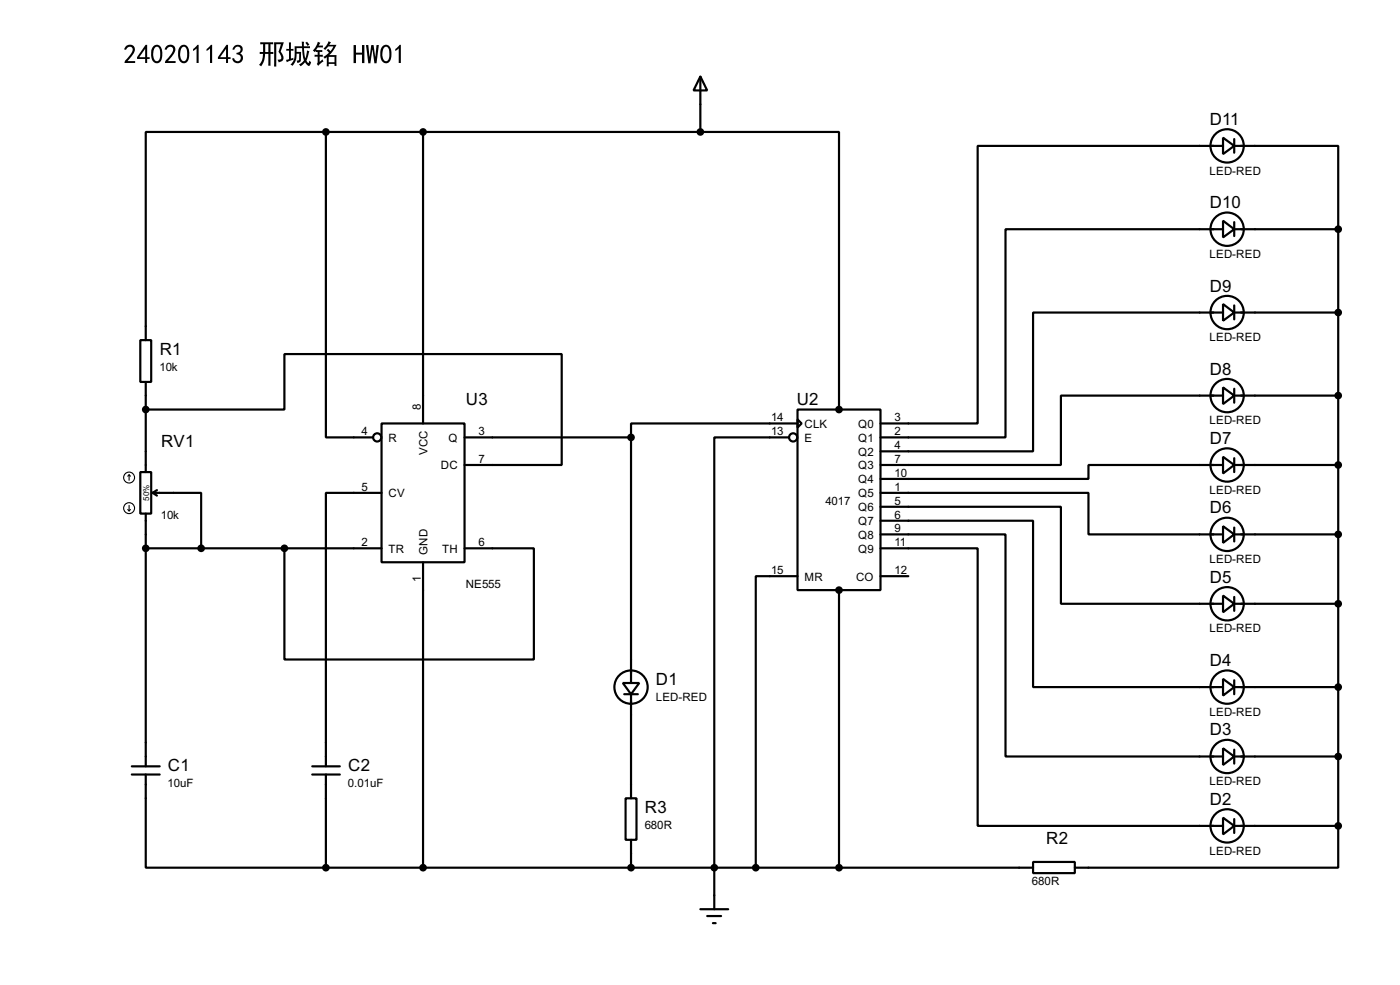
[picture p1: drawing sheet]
<svg xmlns="http://www.w3.org/2000/svg" width="256mm" height="180mm" viewBox="0 0 256 180" stroke-linecap="round" stroke-linejoin="round" font-family="sans-serif">
<g fill="none" stroke="#000" stroke-width=".4">
<path d="M128.3 14l1.3 2.6h-2.5zM128.3 14v10.2M59.7 24.2v55.9h8.7M59.7 24.2h-33v38.1M59.7 24.2h68.6M77.5 24.2v53.3M128.3 24.2h25.4v50.8M224.1 25.2l2 1.5-2 1.5zM224.1 26.7h-45v50.8h-17.8M226.1 26.7h19.1v15.3M226.1 25.5v2.5M224.1 55.7l2 1.5-2 1.5z"/>
<path d="M224.1 40.4l2 1.6-2 1.5zM224.1 57.2h-34.8v25.4h-28M224.1 42h-39.9v38.1h-22.9M226.1 57.2h19.1M226.1 42h19.1M226.1 40.7v2.5M226.1 55.9v2.6M245.2 42v109.2M25.7 62.3h2v7.6h-2zM26.7 75h25.4v-10.2h50.8v20.3h-17.8M26.7 69.9v16.5M69.9 77.5h15.2v25.4h-15.2z"/>
<path d="M146.1 75h15.2v33h-15.2zM146.1 76.8l.8 .7-.8 .8zM146.1 77.5h-30.5v2.6M224.1 70.9l2 1.5-2 1.6zM224.1 72.4h-29.7v12.7h-33.1M226.1 72.4h19.1M226.1 71.2v2.5M25.7 86.4h2v7.6h-2zM26.7 94v46.3M28 90.2h8.9v10.2M28 90.2l.8 .5M28.8 89.7l-.8 .5"/>
<path d="M69.9 90.2h-10.2v50.1M85.1 80.1h30.5M115.6 80.1v44.9M144.6 80.1h-13.7v86.3M161.3 97.8h22.9v40.7h39.9M161.3 92.8h33.1v17.7h29.7M161.3 95.3h28v30.5h34.8M161.3 90.2h38.1v7.6h24.7M224.1 96.3l2 1.5-2 1.6zM224.1 83.6l2 1.5-2 1.6zM224.1 85.1h-24.7v2.6h-38.1M226.1 97.8h19.1"/>
<path d="M226.1 85.1h19.1M226.1 83.9v2.5M226.1 96.6v2.5M26.7 100.4h43.2M52.1 100.4v20.3h45.7v-20.3h-12.7M77.5 102.9v55.9M146.1 105.5h-7.6v53.3M153.7 108v50.8M161.3 100.4h17.8v50.8h45M161.3 105.5h5.1M224.1 109l2 1.5-2 1.6zM226.1 110.5h19.1"/>
<path d="M226.1 109.3v2.5M114.1 125h3l-1.5 2.1zM114.4 127.1h2.5M115.6 127.1v19M224.1 137l2 1.5-2 1.5zM224.1 124.3l2 1.5-2 1.5zM226.1 138.5h19.1M226.1 125.8h19.1M226.1 124.5v2.6M226.1 137.2v2.6M24.2 141.8h5.1M24.2 140.3h5.1"/>
<path d="M26.7 141.8v17h33M57.2 141.8h5.1M57.2 140.3h5.1M59.7 158.8h129.6M59.7 141.8v17M114.6 146.1h2v7.6h-2zM115.6 153.7v5.1M189.3 157.8h7.6v2h-7.6zM224.1 149.7l2 1.5-2 1.5zM226.1 151.2h19.1M226.1 149.9v2.6M245.2 151.2v7.6h-48.3"/>
<path d="M128.3 166.4h5.1M129.6 167.7h2.5M130.6 169h.5"/>
<circle cx="224.8" cy="26.7" r="3.1"/>
<circle cx="224.8" cy="42" r="3.1"/>
<circle cx="224.8" cy="57.2" r="3.1"/>
<circle cx="224.8" cy="72.4" r="3.1"/>
<circle cx="69.1" cy="80.1" r=".75"/>
<circle cx="145.3" cy="80.1" r=".75"/>
<circle cx="224.8" cy="85.1" r="3.1"/>
<circle cx="224.8" cy="97.8" r="3.1"/>
<circle cx="224.8" cy="110.5" r="3.1"/>
<circle cx="115.6" cy="125.8" r="3.1"/>
<circle cx="224.8" cy="138.5" r="3.1"/>
<circle cx="224.8" cy="125.8" r="3.1"/>
<circle cx="224.8" cy="151.2" r="3.1"/>
</g>
<g fill="none" stroke="#000" stroke-width=".2">
<path d="M23.4 93.3l.3 .2M23.7 86.9l-.3 .3M23.7 86.9l.2 .3M23.7 86.9v1M23.7 92.5v1M23.9 93.3l-.2 .2"/>
<circle cx="23.6" cy="87.4" r="1"/>
<circle cx="23.6" cy="93" r="1"/>
</g>
<g fill="#000" stroke="#000" stroke-width=".4">
<circle cx="59.7" cy="24.2" r=".5"/>
<circle cx="77.5" cy="24.2" r=".5"/>
<circle cx="128.3" cy="24.2" r=".5"/>
<circle cx="245.1" cy="42" r=".5"/>
<circle cx="245.1" cy="57.2" r=".5"/>
<circle cx="26.7" cy="75" r=".5"/>
<circle cx="153.7" cy="75" r=".5"/>
<circle cx="245.1" cy="72.4" r=".5"/>
<circle cx="115.6" cy="80.1" r=".5"/>
<circle cx="245.1" cy="85.1" r=".5"/>
<circle cx="245.1" cy="97.8" r=".5"/>
<circle cx="26.7" cy="100.4" r=".5"/>
<circle cx="36.8" cy="100.4" r=".5"/>
<circle cx="52.1" cy="100.4" r=".5"/>
<circle cx="153.7" cy="108" r=".5"/>
<circle cx="245.1" cy="110.5" r=".5"/>
<circle cx="245.1" cy="125.8" r=".5"/>
<circle cx="245.1" cy="138.5" r=".5"/>
<circle cx="59.7" cy="158.8" r=".5"/>
<circle cx="77.5" cy="158.8" r=".5"/>
<circle cx="115.6" cy="158.8" r=".5"/>
<circle cx="130.8" cy="158.8" r=".5"/>
<circle cx="138.4" cy="158.8" r=".5"/>
<circle cx="153.7" cy="158.8" r=".5"/>
<circle cx="245.1" cy="151.2" r=".5"/>
</g>
<path d="M23.1 8.4a.97 .97 0 0 1 1.4 .1 .97 .97 0 0 1-.1 1.4l-1 1.3h1.4v.3h-2l.3-.6a3.6 3.6 0 0 0 1.2-1.9 .62 .62 0 0 0-.7-.4 .62 .62 0 0 0-.5 .5h-.4zM26.7 8.2h.3v2.3h.4v.3h-.4v.7h-.4v-.7h-1.5v-.3zM26.6 8.9l-1.1 1.6h1.1zM28 8.5a.92 .92 0 0 1 1.1-.2 .92 .92 0 0 1 .6 .9 2.25 2.25 0 0 1-.7 2.3 1.2 1.2 0 0 1-1.3-1.5 2.05 2.05 0 0 1 .3-1.5zM28.5 8.6a1.97 1.97 0 0 0 .1 2.6 .85 .85 0 0 0 .7-1.2 1.36 1.36 0 0 0-.5-1.5zM30.5 8.4a.97 .97 0 0 1 1.4 .1 .97 .97 0 0 1-.1 1.4l-1 1.3h1.4v.3h-2l.3-.6a3.6 3.6 0 0 0 1.2-1.9 .62 .62 0 0 0-.6-.4 .62 .62 0 0 0-.6 .5h-.4zM33 8.5a.92 .92 0 0 1 1-.2 .92 .92 0 0 1 .6 .9 2.25 2.25 0 0 1-.6 2.3 1.2 1.2 0 0 1-1.4-1.5 2.05 2.05 0 0 1 .4-1.5zM33.4 8.6a1.97 1.97 0 0 0 .1 2.6 .85 .85 0 0 0 .8-1.2 1.36 1.36 0 0 0-.6-1.5zM35.4 9l.8-.8h.2v3.3h-.4v-2.6l-.6 .4zM37.8 9l.8-.8h.3v3.3h-.4v-2.6l-.7 .4zM41.5 8.2h.3v2.3h.4v.3h-.4v.7h-.4v-.7h-1.5v-.3zM41.4 8.9l-1.1 1.6h1.1zM42.9 8.5a.88 .88 0 0 1 1.3-.1 .88 .88 0 0 1-.2 1.4 .98 .98 0 0 1 0 1.7 .98 .98 0 0 1-1.5-.8l.4-.1a.65 .65 0 0 0 .7 .6 .65 .65 0 0 0 .5-.8 .65 .65 0 0 0-.8-.5v-.2a.59 .59 0 0 0 .8-.5 .59 .59 0 0 0-.5-.7 .59 .59 0 0 0-.7 .6h-.3zM47.7 7.7h2.4v.4h-.6v1.4h.6v.4h-.6l.1 2.1h-.5l.1-2.1h-.6a3.6 3.6 0 0 1-.8 2.2l-.4-.2a2.6 2.6 0 0 0 .8-2h-.6v-.4h.6v-1.4h-.5zM50.2 7.7h1.8l-.3 1a.81 .81 0 0 0 .1 1.3 .87 .87 0 0 1 .1 .9 .87 .87 0 0 1-.8 .5l-.3-.5 .7-.1-.2-.8a.64 .64 0 0 1-.1-1l.3-.9h-.9v4.1h-.4zM48.6 8.1v1.4h.6v-1.4zM54 8.5h1.3v-.9h.4v.9h1.1v.3h-1.1l.2 1.9 .3-1.5 .5 .2-.6 1.7 .4 .4 .1-.4 .2 .2a.45 .45 0 0 1-.1 .7 .45 .45 0 0 1-.7-.4l-.1-.2-.8 .7-.3-.3 .2-.1a.94 .94 0 0 0 .5-1.5l-.2-1.4h-1v.7h.9l-.1 1.6-.2 .3-.4 .1-.2-.4 .5-.2v-1.1h-.5a2.96 2.96 0 0 1-.7 2.2l-.4-.2a3.6 3.6 0 0 0 .8-3.1zM52.9 7.8h.4v1.2l.5-.1v.4h-.5v1.4l.5-.1-.1 .3-1.2 .5-.1-.5 .5-.1v-1.5h-.5v-.4l.5 .1zM55.9 7.8l.3-.2 .5 .6-.4 .2zM60.2 7.6l.4 .1-.3 .5h1.3l-.7 1.2-.6 .7h1.3v2h-.3v-.4h-1.1v.4h-.3v-1.7l-.4 .3-.3-.3 1.1-.7-.5-.5 .2-.1 .1-.2 .4 .5 .6-.9h-1l-.5 .7-.3-.3 .5-.6zM58.2 7.6l.5 .2-.3 .5h.8v.4h-.6a.62 .62 0 0 0-.7 .5h1.1v.3h-.4v.5h.5v.4h-.5v.9l.5-.4 .2 .4-1 .7-.3-.3 .2-.3v-1h-.6v-.4h.6v-.5h-.4v-.2l-.2 .2-.3-.3 .6-.7zM60.2 10.4v1h1.1v-1zM64.8 8.2h.4v1.4h1.1v-1.4h.5v3.3h-.5v-1.5h-1.1v1.5h-.4zM67 8.2h.5l.2 2.1 .3-2.1h.4l.3 2.1 .3-2.1h.4l-.4 3.4h-.4l-.4-2.5-.3 2.5h-.4zM70 8.5a.92 .92 0 0 1 1.1-.2 .92 .92 0 0 1 .6 .9 2.25 2.25 0 0 1-.7 2.3 1.2 1.2 0 0 1-1.3-1.5 2.05 2.05 0 0 1 .3-1.5zM70.4 8.6a1.97 1.97 0 0 0 .2 2.6 .85 .85 0 0 0 .7-1.2 1.36 1.36 0 0 0-.6-1.5zM72.4 9l.8-.8h.2v3.3h-.4v-2.6l-.6 .4z" fill="#000"/>
<g font-size="3.5">
<text x="221.6" y="22.9">D11</text>
<text x="221.6" y="38.1">D10</text>
<text x="221.6" y="53.3">D9</text>
<text x="29.3" y="64.9">R1</text>
<text x="221.6" y="68.6">D8</text>
<text x="85.4" y="74.1">U3</text>
<text x="146" y="74.1">U2</text>
<text x="29.5" y="81.8">RV1</text>
<text x="221.6" y="81.3">D7</text>
<text x="221.6" y="94">D6</text>
<text x="221.6" y="106.7">D5</text>
<text x="120.2" y="125.4">D1</text>
<text x="221.6" y="121.9">D4</text>
<text x="221.6" y="134.6">D3</text>
<text x="30.8" y="141.2">C1</text>
<text x="63.8" y="141.2">C2</text>
<text x="118.2" y="148.8">R3</text>
<text x="221.6" y="147.3">D2</text>
<text x="191.7" y="154.4">R2</text>
</g>
<g font-size="2.4">
<text x="221.6" y="31.9">LED-RED</text>
<text x="221.6" y="47.2">LED-RED</text>
<text x="221.6" y="62.4">LED-RED</text>
<text x="29.2" y="67.9">10k</text>
<text x="77.1" y="75" transform="rotate(-90 77.1 75)">8</text>
<text x="141.3" y="77.1">14</text>
<text x="163.9" y="77.1">3</text>
<text x="221.6" y="77.6">LED-RED</text>
<text x="66.2" y="79.7">4</text>
<text x="71.2" y="80.8">R</text>
<text x="78.3" y="83.3" transform="rotate(-90 78.3 83.3)">VCC</text>
<text x="82.2" y="80.8">Q</text>
<text x="87.7" y="79.7">3</text>
<text x="141.3" y="79.7">13</text>
<text x="147.4" y="78.3">CLK</text>
<text x="147.4" y="80.8">E</text>
<text x="157.2" y="78.3">Q0</text>
<text x="157.2" y="80.8">Q1</text>
<text x="157.2" y="83.4">Q2</text>
<text x="163.9" y="79.7">2</text>
<text x="163.9" y="82.2">4</text>
<text x="66.2" y="89.8">5</text>
<text x="80.8" y="85.9">DC</text>
<text x="87.7" y="84.7">7</text>
<text x="157.2" y="85.9">Q3</text>
<text x="157.2" y="88.5">Q4</text>
<text x="163.9" y="84.7">7</text>
<text x="163.9" y="87.3">10</text>
<text x="163.9" y="89.8">1</text>
<text x="29.5" y="95">10k</text>
<text x="71.2" y="91">CV</text>
<text x="151.2" y="92.4">4017</text>
<text x="157.2" y="91">Q5</text>
<text x="157.2" y="93.6">Q6</text>
<text x="163.9" y="92.4">5</text>
<text x="163.9" y="94.9">6</text>
<text x="221.6" y="90.4">LED-RED</text>
<text x="66.2" y="100">2</text>
<text x="71.2" y="101.2">TR</text>
<text x="78.3" y="101.6" transform="rotate(-90 78.3 101.6)">GND</text>
<text x="81" y="101.2">TH</text>
<text x="87.7" y="100">6</text>
<text x="157.2" y="96.1">Q7</text>
<text x="157.2" y="98.6">Q8</text>
<text x="157.2" y="101.2">Q9</text>
<text x="163.9" y="97.4">9</text>
<text x="163.9" y="100">11</text>
<text x="77.1" y="106.6" transform="rotate(-90 77.1 106.6)">1</text>
<text x="85.3" y="107.7">NE555</text>
<text x="141.3" y="105.1">15</text>
<text x="147.4" y="106.3">MR</text>
<text x="156.8" y="106.3">CO</text>
<text x="163.9" y="105.1">12</text>
<text x="221.6" y="103.1">LED-RED</text>
<text x="221.6" y="115.8">LED-RED</text>
<text x="120.1" y="128.3">LED-RED</text>
<text x="221.6" y="131">LED-RED</text>
<text x="221.6" y="143.7">LED-RED</text>
<text x="30.7" y="144.1">10uF</text>
<text x="63.8" y="144.1">0.01uF</text>
<text x="118.1" y="151.7">680R</text>
<text x="221.6" y="156.4">LED-RED</text>
<text x="189.1" y="162">680R</text>
</g>
<text font-size="1.7" x="27.3" y="91.7" transform="rotate(-90 27.3 91.7)">50%</text>
</svg>
